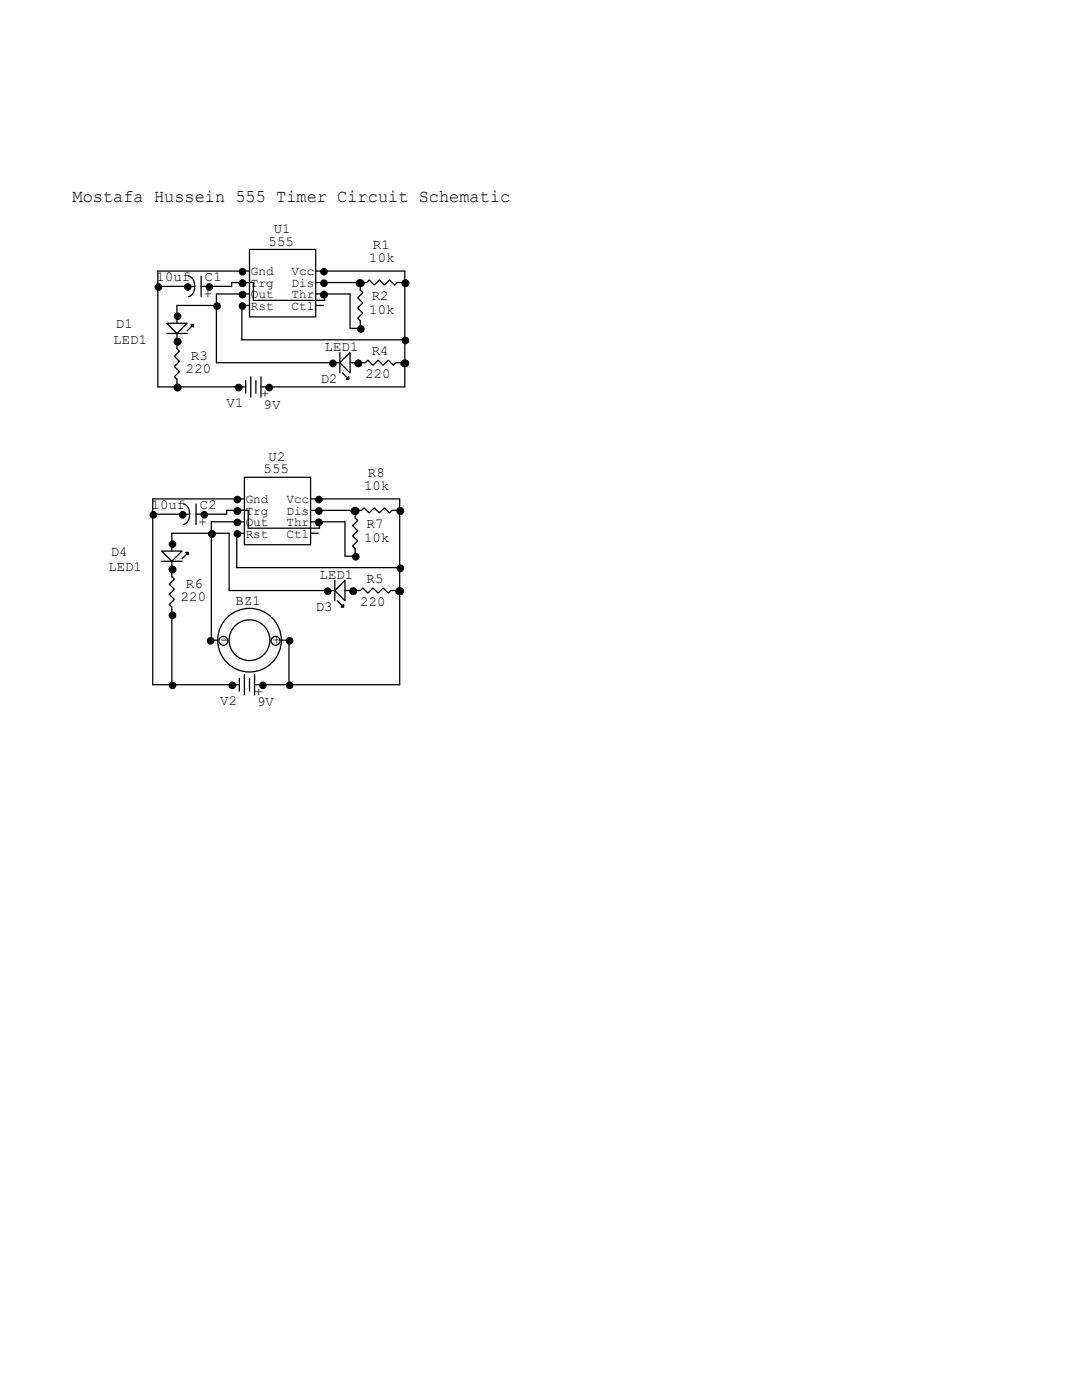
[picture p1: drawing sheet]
<svg xmlns="http://www.w3.org/2000/svg" width="216mm" height="279mm" viewBox="0 0 216 279" stroke-linecap="round" stroke-linejoin="round" font-family="sans-serif">
<path d="M67.8 70.4v4M68.3 74.4l1 1" fill="none" stroke="#000" stroke-width=".25"/>
<path d="M69.1 75.7l.5-.5v.5z" fill="#000" stroke="#000" stroke-width=".25"/>
<path d="M67.8 72.4l2-2v4z" fill="#fff" stroke="#000" stroke-width=".25"/>
<path d="M33.3 66.5h4M38.4 65l-1.1 1M66.3 72.4h1.5M69.8 72.4h1.6" fill="none" stroke="#000" stroke-width=".25"/>
<path d="M38.1 64.8h.5v.5z" fill="#000" stroke="#000" stroke-width=".25"/>
<path d="M33.3 64.5h4l-2 2z" fill="#fff" stroke="#000" stroke-width=".25"/>
<path d="M37.3 57.1h1.6M37.6 55.1a1.79 1.79 0 0 1 1.3 2 1.79 1.79 0 0 1-1.3 2.1M40.1 55.1v4.1M40.1 57.1h1.6M35.3 63v1.5M35.3 66.5v1.6M47.5 77.2h1.5M49 75.9v2.6M50 75.2v4M51.1 75.9v2.6M52.1 75.2v4M52.1 77.2h1.5" fill="none" stroke="#000" stroke-width=".25"/>
<path d="M49.8 49.8h13.2v13.4h-13.2z" fill-rule="evenodd" fill="#fff" stroke="#000" stroke-width=".25"/>
<path d="M48.3 54.1h1.5M48.3 56.4h1.5M48.3 58.7h1.5M63 54.1h1.5M63 56.4h1.5M63 58.7h1.5M71.6 56.4h1.6l.5-.5 1 1 1-1 1 1 1-1 1 1 .5-.5h1.6M71.9 56.4v1.5l.5 .5-1 1 1 1.1-1 1 1 1-1 1 .5 .5v1.5M35.3 68.1v1.5l.5 .5-1 1 1 1-1 1.1 1 1-1 1 .5 .5v1.5M48.3 61h1.5M63 61h1.5M71.4 72.4h1.5l.5-.5 1 1 1-1 1.1 1 1-1 1 1 .5-.5h1.5" fill="none" stroke="#000" stroke-width=".25"/>
<g fill="#fff" stroke="#000" stroke-width=".25">
<circle cx="49.8" cy="127.8" r="6.4"/>
<circle cx="55" cy="127.9" r=".89"/>
<circle cx="44.6" cy="127.9" r=".89"/>
<circle cx="49.8" cy="127.8" r="4.1"/>
</g>
<path d="M34.3 113.5v1.6l.5 .5-1 1 1 1-1 1 1 1-1 1.1 .5 .5v1.5M70.4 117.9h1.5l.5-.6 1 1.1 1-1.1 1 1.1 1.1-1.1 1 1.1 .5-.5h1.5M70.6 101.9h1.5l.5-.6 1.1 1.1 1-1.1 1 1.1 1-1.1 1 1.1 .5-.5h1.6M70.9 101.9v1.5l.5 .5-1 1 1 1-1 1 1 1.1-1 1 .5 .5v1.5M41.9 127.8h1.5M56.1 127.8h1.6" fill="none" stroke="#000" stroke-width=".25"/>
<path d="M48.8 95.2h13.2v13.5h-13.2z" fill-rule="evenodd" fill="#fff" stroke="#000" stroke-width=".25"/>
<g fill="none" stroke="#000" stroke-width=".25">
<path d="M47.2 99.6h1.6M62 99.6h1.5M32.3 112h4M36.3 102.6h1.5M36.6 100.6a1.79 1.79 0 0 1 1.2 2 1.79 1.79 0 0 1-1.2 2M37.3 110.5l-1 1M39.1 100.6v4M39.1 102.6h1.5M47.2 101.9h1.6M47.2 104.1h1.6M47.2 106.4h1.6M62 101.9h1.5"/>
<path d="M62 104.1h1.5M62 106.4h1.5M46.2 136.7h1.6M47.8 135.4v2.5M48.8 134.6v4.1M49.8 135.4v2.5M50.8 134.6v4.1M50.8 136.7h1.5"/>
</g>
<path d="M37.1 110.2h.5v.5z" fill="#000" stroke="#000" stroke-width=".25"/>
<path d="M32.3 110h4l-2 2z" fill="#fff" stroke="#000" stroke-width=".25"/>
<path d="M34.3 108.5v1.5M34.3 112v1.5M66.8 115.8v4.1M67.3 119.9l1 1" fill="none" stroke="#000" stroke-width=".25"/>
<path d="M68.6 120.6v.6h-.5z" fill="#000" stroke="#000" stroke-width=".25"/>
<path d="M66.8 117.9l2-2.1v4.1z" fill="#fff" stroke="#000" stroke-width=".25"/>
<g fill="none" stroke="#000" stroke-width=".25">
<path d="M31.5 57.1h5.8M41.7 57.1h4.5v-.7h4.3v3.5h14.3v-1.2M48.3 58.7h-5.1v13.7h23.1M48.3 54.1h-16.8v23.1h16M64.5 58.7h5.3v6.8h2.1M64.5 56.4h7.4M64.5 54.1h16.3v23.1h-27.2M80.8 56.4h.1M35.3 77.2h.1M35.3 68.1h.1M43.2 61h-7.9v2M48.3 61v6.8h32.5"/>
<path d="M71.4 72.4h.1M80.5 72.4h.3M47.2 99.6h-16.7v37.1h15.7M63.5 99.6h16.3v37.1h-27.5M30.5 102.6h5.8M34.3 113.5h.1M34.3 108.5v-2.1h11.4v11.5h21.1M40.6 102.6h4.6v-.7h4.3v3.5h14.3v-1.3M47.2 104.1h-5v23.7h-.3M47.2 106.4v6.9h32.6M63.5 104.1h5.3v6.9h2.1M63.5 101.9h7.4"/>
<path d="M68.8 117.9h1.6M70.4 117.9h.1M79.5 117.9h.3M79.8 101.9h.1M34.3 122.7v14M57.7 127.8v8.9"/>
</g>
<g fill="#000" stroke="#000" stroke-width=".25">
<circle cx="31.6" cy="57.3" r=".64"/>
<circle cx="37.5" cy="57.3" r=".64"/>
<circle cx="41.8" cy="57.3" r=".64"/>
<circle cx="48.4" cy="58.8" r=".64"/>
<circle cx="48.4" cy="56.5" r=".64"/>
<circle cx="48.4" cy="54.2" r=".64"/>
<circle cx="64.6" cy="56.5" r=".64"/>
<circle cx="64.6" cy="54.2" r=".64"/>
<circle cx="64.6" cy="58.8" r=".64"/>
<circle cx="71.8" cy="56.5" r=".64"/>
<circle cx="72" cy="56.5" r=".64"/>
<circle cx="80.9" cy="56.5" r=".64"/>
<circle cx="35.4" cy="63.1" r=".64"/>
<circle cx="35.4" cy="77.3" r=".64"/>
<circle cx="35.4" cy="68.2" r=".64"/>
<circle cx="43.3" cy="61.1" r=".64"/>
<circle cx="47.6" cy="77.3" r=".64"/>
<circle cx="48.4" cy="61.1" r=".64"/>
<circle cx="53.7" cy="77.3" r=".64"/>
<circle cx="66.4" cy="72.5" r=".64"/>
<circle cx="71.5" cy="72.5" r=".64"/>
<circle cx="72" cy="65.7" r=".64"/>
<circle cx="80.6" cy="72.5" r=".64"/>
<circle cx="80.9" cy="72.5" r=".64"/>
<circle cx="80.9" cy="67.9" r=".64"/>
<circle cx="47.4" cy="99.7" r=".64"/>
<circle cx="63.6" cy="99.7" r=".64"/>
<circle cx="30.6" cy="102.7" r=".64"/>
<circle cx="34.4" cy="113.7" r=".64"/>
<circle cx="34.4" cy="108.6" r=".64"/>
<circle cx="36.4" cy="102.7" r=".64"/>
<circle cx="40.8" cy="102.7" r=".64"/>
<circle cx="42.3" cy="106.6" r=".64"/>
<circle cx="47.4" cy="104.3" r=".64"/>
<circle cx="47.4" cy="106.6" r=".64"/>
<circle cx="47.4" cy="102" r=".64"/>
<circle cx="63.6" cy="104.3" r=".64"/>
<circle cx="63.6" cy="102" r=".64"/>
<circle cx="65.4" cy="118" r=".64"/>
<circle cx="70.5" cy="118" r=".64"/>
<circle cx="70.7" cy="102" r=".64"/>
<circle cx="71" cy="102" r=".64"/>
<circle cx="71" cy="111.1" r=".64"/>
<circle cx="79.6" cy="118" r=".64"/>
<circle cx="79.9" cy="113.4" r=".64"/>
<circle cx="79.9" cy="118" r=".64"/>
<circle cx="79.9" cy="102" r=".64"/>
<circle cx="34.4" cy="136.8" r=".64"/>
<circle cx="34.4" cy="122.8" r=".64"/>
<circle cx="42" cy="127.9" r=".64"/>
<circle cx="46.4" cy="136.8" r=".64"/>
<circle cx="52.5" cy="136.8" r=".64"/>
<circle cx="57.8" cy="127.9" r=".64"/>
<circle cx="57.8" cy="136.8" r=".64"/>
</g>
<text font-size="3.6" x="14.5" y="40.4">Mostafa Hussein 555 Timer Circuit Schematic</text>
<g font-size="2.8">
<text x="54.6" y="46.5">U1</text>
<text x="53.6" y="49">555</text>
<text x="73.7" y="52.3">10k</text>
<text x="74.4" y="49.8">R1</text>
<text x="31.2" y="56.1">10uf</text>
<text x="40.6" y="59.4">+</text>
<text x="40.9" y="56.1">C1</text>
<text x="74.2" y="59.9">R2</text>
<text x="23.1" y="65.5">D1</text>
<text x="73.7" y="62.7">10k</text>
<text x="22.6" y="68.6">LED1</text>
<text x="38.1" y="71.9">R3</text>
<text x="64.8" y="70.1">LED1</text>
<text x="74.2" y="70.9">R4</text>
<text x="37.1" y="74.4">220</text>
<text x="64" y="76.5">D2</text>
<text x="72.9" y="75.4">220</text>
<text x="45.2" y="81.3">V1</text>
<text x="52.6" y="81.5">9V</text>
<text x="53.7" y="79.5" transform="rotate(-90 53.7 79.5)">+</text>
<text x="52.6" y="94.5">555</text>
<text x="53.6" y="91.9">U2</text>
<text x="73.4" y="95.2">R8</text>
<text x="30.2" y="101.6">10uf</text>
<text x="39.9" y="101.6">C2</text>
<text x="72.6" y="97.8">10k</text>
<text x="39.6" y="104.9">+</text>
<text x="73.2" y="105.4">R7</text>
<text x="22.1" y="111">D4</text>
<text x="72.6" y="108.2">10k</text>
<text x="21.6" y="114">LED1</text>
<text x="36.1" y="119.9">220</text>
<text x="37.1" y="117.3">R6</text>
<text x="63.8" y="115.6">LED1</text>
<text x="73.2" y="116.3">R5</text>
<text x="47" y="120.7">BZ1</text>
<text x="63" y="121.9">D3</text>
<text x="71.9" y="120.9">220</text>
<text x="43.9" y="128.5">-</text>
<text x="54.4" y="128.5">+</text>
<text x="43.9" y="140.7">V2</text>
<text x="51.3" y="141">9V</text>
<text x="52.5" y="138.9" transform="rotate(-90 52.5 138.9)">+</text>
</g>
<g font-size="2.5">
<text x="50" y="54.9">Gnd</text>
<text x="50" y="57.2">Trg</text>
<text x="50" y="59.5">Out</text>
<text x="58.2" y="59.5">Thr</text>
<text x="58.2" y="57.2">Dis</text>
<text x="58.2" y="54.9">Vcc</text>
<text x="50" y="61.8">Rst</text>
<text x="58.2" y="61.8">Ctl</text>
<text x="49" y="100.4">Gnd</text>
<text x="57.1" y="100.4">Vcc</text>
<text x="49" y="102.7">Trg</text>
<text x="49" y="105">Out</text>
<text x="49" y="107.3">Rst</text>
<text x="57.1" y="107.3">Ctl</text>
<text x="57.1" y="105">Thr</text>
<text x="57.1" y="102.7">Dis</text>
</g>
</svg>
